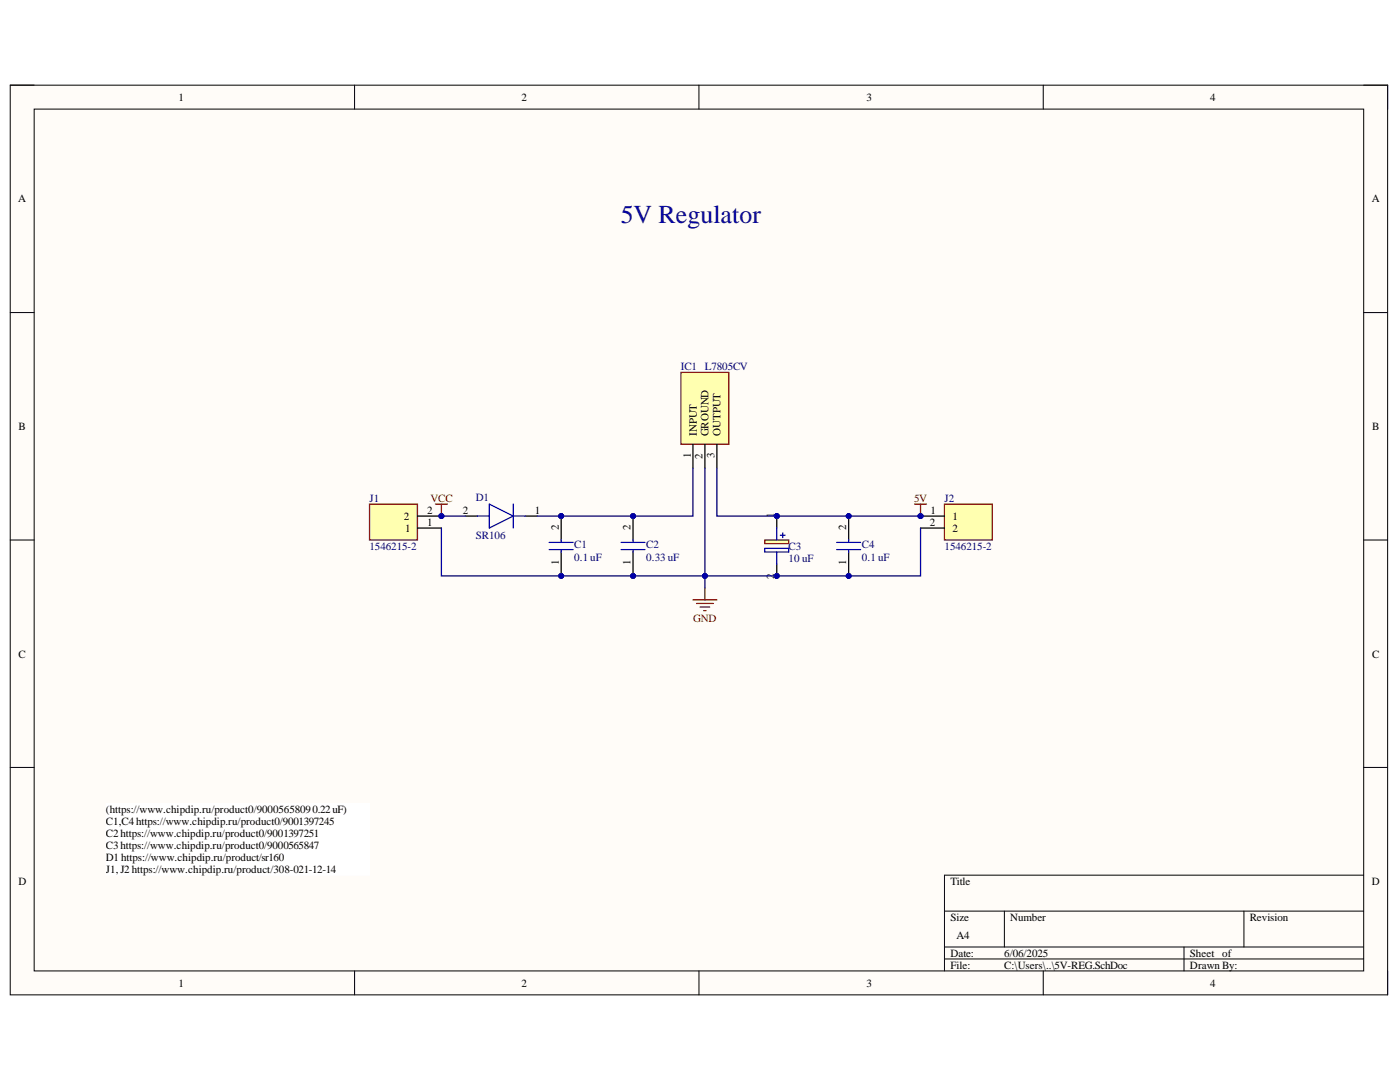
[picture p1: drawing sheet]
# Altium project 5V-REG.PrjPcb
1 sheet, 8 parts. Net scope: global (net labels, ports and power ports of the same name join across sheets).
Board file: 5V-REG.PcbDoc

## Sheet 5V-REG.SchDoc
size A4; SheetNumber: 1; SheetTotal: 1

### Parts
C1  0.1 uF  [C323C104J5R5TA]
C2  0.33 uF  [C323C104J5R5TA]
C3  10 uF  [CAPPRD200W50D525H1250]
C4  0.1 uF  [C323C104J5R5TA]
D1  SR106  [DIOAD1408W86L464D236]
IC1  L7805CV  [TO255P460X1020X2008-3P]
J1  1546215-2  [15462152]
J2  1546215-2  [15462152]

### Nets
5V: C3.1(+) C4.2 IC1.3(OUTPUT) J2.1
GND: C1.1 C2.1 C3.2(-) C4.1 IC1.2(GROUND) J1.1 J2.2
VCC: D1.2(A) J1.2
NetC1_2: C1.2 C2.2 D1.1(K) IC1.1(INPUT)

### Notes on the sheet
- 5V Regulator
- (https://www.chipdip.ru/product0/9000565809 0.22 uF)
  C1,C4 https://www.chipdip.ru/product0/9001397245
  C2 https://www.chipdip.ru/product0/9001397251
  C3 https://www.chipdip.ru/product0/9000565847
  D1 https://www.chipdip.ru/product/sr160
  J1, J2 https://www.chipdip.ru/product/308-021-12-14
